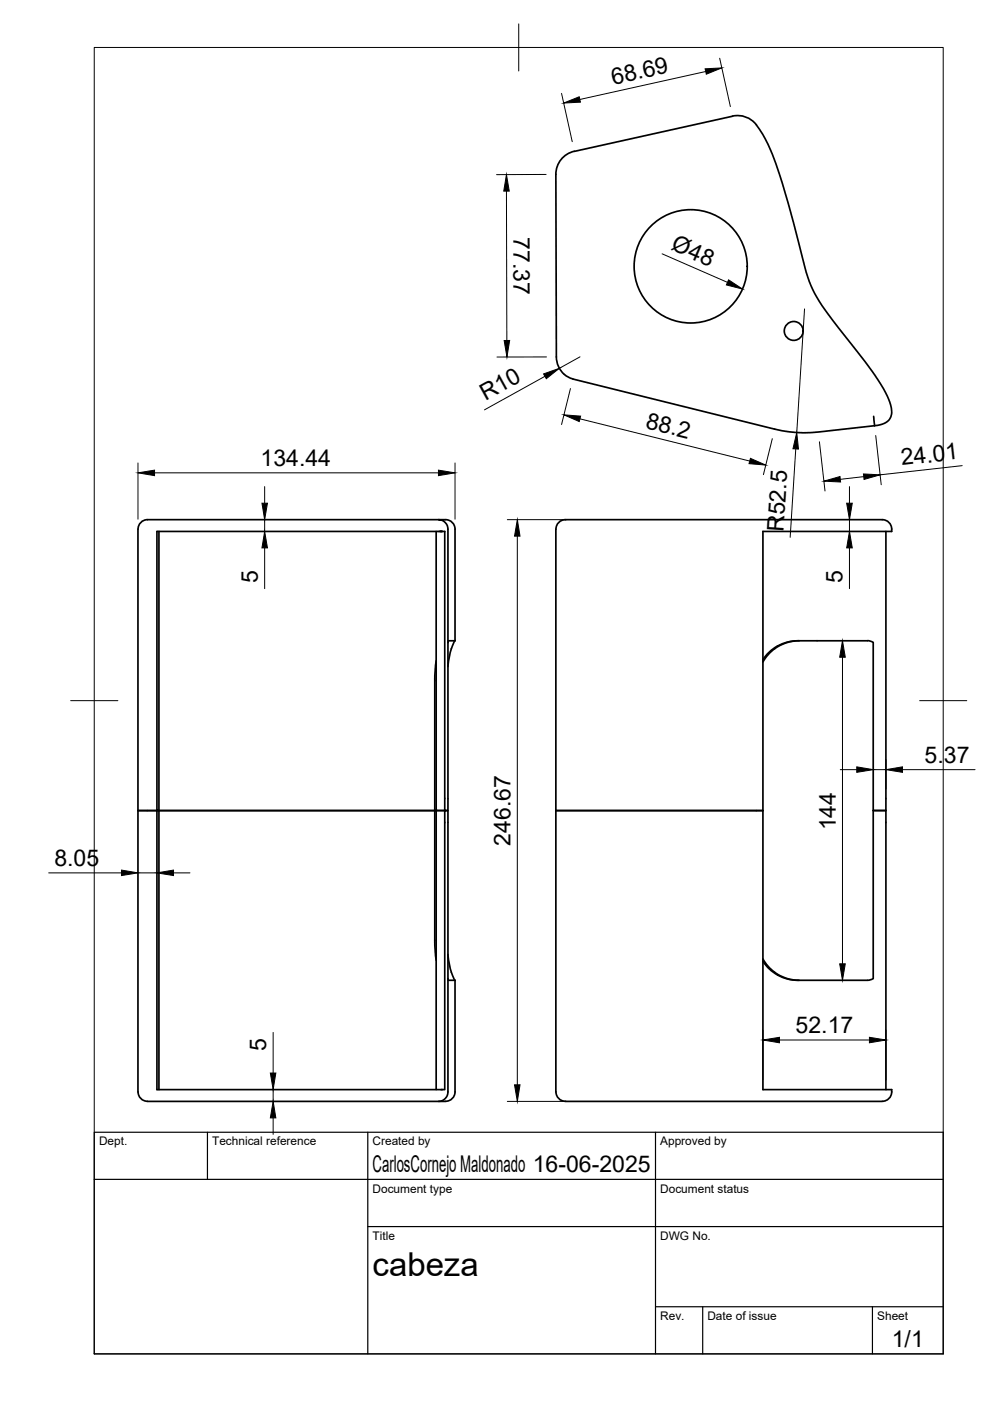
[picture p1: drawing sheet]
<svg xmlns="http://www.w3.org/2000/svg" width="210mm" height="297mm" viewBox="0 0 210 297" stroke-linecap="round" stroke-linejoin="round" font-family="sans-serif">
<!-- layer: Visible -->
<g fill="none" stroke="#000" stroke-width=".36">
<path d="M117.9 37l.1 38.7M121.8 32.1a5 5 0 0 0-3.9 4.9M155.3 24.6l-33.5 7.5M155.3 24.6a5.2 5.2 0 0 1 5.8 2.9 41.3 41.3 0 0 1 4.8 11.5l3.5 12.5a42.7 42.7 0 0 0 3.4 10.8 72.8 72.8 0 0 0 7.9 10.9 48.9 48.9 0 0 1 7.9 12 3.7 3.7 0 0 1-.1 3.8l-.5 .5a5.2 5.2 0 0 1-2.6 .8M118 75.7l.3 1.7 .5 1.1 .8 .9M119.7 79.4l1 .7 .8 .2 42.7 10.7a26.3 26.3 0 0 0 9.3 .6l11.9-1.3M185.2 88.3l.2 2M29.3 112.2v119.3M33.7 112.7v118.3M92.5 112.7v118.3M93 110.2h-60.9a2.56 2.56 0 0 0-2.8 1.4v.6M93.2 112.7h.3h-60.2v59.2h59.2"/>
<path d="M96.5 112.2v23.7M96.5 112.2a2.01 2.01 0 0 0-2.2-2h-1.3a2.02 2.02 0 0 1 2 2v59.7h-.7v-59.2h-.8h.3M117.9 112.2v119.3M119.9 110.2h66.2a2.97 2.97 0 0 1 2.7 1l.3 1M119.9 110.2a2 2 0 0 0-2 2M187.8 112.7v59.1l-2.7 .1h2.7v59.1M189.1 112.2v.5h-27.3v118.3h27.3v.5M96.5 135.9l-.4 .6a14 14 0 0 0-1.1 4.8M96.5 135.9h-1.4l-.1 .3M164.2 137.5l-1.4 1.3-1 1.6M169.5 135.9a8.8 8.8 0 0 0-5.3 1.6M183.9 135.9h-13.4a9.2 9.2 0 0 0-8.7 4"/>
<path d="M183.9 135.8l.7 .1 .5 .3v71.3l-1.2 .3M92.5 140.1l-.3 4.2v55l.3 4.3M92.5 171.9h-63.2h4v59.1h61v-59.1h.7v59.6a2.02 2.02 0 0 1-2 2M92.5 171.9h1.8M117.9 171.9h43.9zM95 202.3a12.4 12.4 0 0 0 1.5 5.5M95 207.5l.1 .3h1.4M96.5 207.8v23.7M161.8 203.3l1 1.6 1.4 1.2M161.8 203.8a9.2 9.2 0 0 0 8.7 4h13.4M164.2 206.1a8.8 8.8 0 0 0 5.3 1.7M29.3 231.5a2 2 0 0 0 2 2"/>
<path d="M31.3 233.5h63.2M93.5 231h.3M96.5 231.5a2 2 0 0 1-2 2M117.9 231.5a2 2 0 0 0 2 2M119.9 233.5h67.1M189.1 231.5a2 2 0 0 1-2 2"/>
<circle cx="146.4" cy="56.5" r="12"/>
<circle cx="168.3" cy="70.2" r="2"/>
</g>
<!-- layer: BORDER -->
<path d="M20 10.1h180v276.9h-180zM110 5.1v10M15 148.6h10M195 148.6h10" fill="none" stroke="#000" stroke-width=".21"/>
<!-- layer: TITLEBLOCK -->
<path d="M20 240.1h180v46.9h-180zM20 250h180M44 240.1v9.9M78 240.1v46.9M139 240.1v46.9M78 260.1h122M139 277.1h61M149 277.1v9.9M185 277.1v9.9" fill="none" stroke="#000" stroke-width=".25"/>
<!-- layer: FD_Dimensions -->
<g fill="none" stroke="#000" stroke-width=".21">
<path d="M119.1 19.8l2.2 10.2M149.6 15.2l-26.7 5.9M152.6 12.3l2.3 10.3M115.8 37h-10.5M107.4 40.5l.1 31.7M140.4 53.8l13.8 6.1M115.5 79.8l-12.8 7.1M115.9 75.7h-10.5M123 75.7l-4.4 2.4M170.6 65.5l-1.7 26.2M29.3 98.2v11.9M96.5 98.2v11.9"/>
<path d="M120.9 82.4l-1.8 7.6M123 88.8l36 9M163.7 93l-1.8 7.6M168.7 95.2l-1.2 18.7M173.7 93.7l1.2 10.4M185.7 92.3l1.1 10.5M204 98.7l-17.4 2M32.8 100.3h60.2M56.1 103.2v3.5M56.1 110.2v2.5M56.1 116.2v8.6M107.6 110.2h12.5"/>
<path d="M109.7 113.7v116.3M180.1 103.2v3.5M180.1 110.2v2.5M180.1 116.2v8.6M183.1 101.1l-4.9 .5M178.6 139.3v65.1M178.2 163.2h3.5M185.2 163.2h2.7M187.9 161.1v6.1M191.3 163.2h15.4M10.3 185.1h15.5M29.3 185.1h4"/>
<path d="M36.8 185.1h3.5M57.9 218.9v8.6M161.8 218.4v10.5M187.9 218.4v10.5M57.9 231v2.5M57.9 237v3.5M107.6 233.5h12.5M165.3 220.5h19"/>
</g>
<g fill="#000" stroke="#000" stroke-width=".21">
<path d="M149.5 14.6l3.5-.2-3.2 1.3zM119.5 21.9l3.3-1.4 .3 1.2zM107.4 37l.6 3.5h-1.2zM154.5 59.3l2.9 2-3.4-.9zM106.9 72.2h1.2l-.6 3.5zM115.3 79.3l3.3-1.2-2.8 2.2zM29.3 100.3l3.5-.6v1.1zM93 99.7l3.5 .6-3.5 .5zM119.5 88l3.6 .2-.3 1.2zM159.1 97.2l3.2 1.4-3.5-.3zM168.9 91.7l.4 3.5h-1.2zM55.5 106.7h1.2l-.6 3.5z"/>
<path d="M56.1 112.7l.6 3.5h-1.2zM109.7 110.2l.6 3.5h-1.2zM174.7 102l3.4-1 .1 1.2zM179.5 106.7h1.2l-.6 3.5zM180.1 112.7l.6 3.5h-1.2zM183.1 100.5l3.5 .2-3.4 .9zM178.6 135.9l.6 3.4h-1.2zM181.7 162.6l3.5 .6-3.5 .6zM187.9 163.2l3.4-.6v1.2zM25.8 184.5l3.5 .6-3.5 .5zM33.3 185.1l3.5-.6v1.1zM161.8 220.5l3.5-.6v1.2z"/>
<path d="M178 204.4h1.2l-.6 3.4zM184.3 219.9l3.6 .6-3.6 .6zM57.9 233.5l.6 3.5h-1.2zM57.3 227.5h1.2l-.6 3.5zM109.1 230h1.2l-.6 3.5z"/>
</g>
<text font-size="7" x="79" y="270.6">cabeza</text>
<g font-size="4.9">
<text x="130" y="18" transform="rotate(-12 130 18)">68.69</text>
<text x="108.9" y="50.2" transform="rotate(90 108.9 50.2)">77.37</text>
<text x="142.1" y="52.9" transform="rotate(24 142.1 52.9)">Ø48</text>
<text x="102.9" y="85.1" transform="rotate(-29 102.9 85.1)">R10</text>
<text x="136.7" y="90.7" transform="rotate(14 136.7 90.7)">88.2</text>
<text x="55.2" y="98.8">134.44</text>
<text x="191.2" y="98.7" transform="rotate(-6 191.2 98.7)">24.01</text>
<text x="166.1" y="112.8" transform="rotate(-86 166.1 112.8)">R52.5</text>
<text x="54.7" y="123.6" transform="rotate(-90 54.7 123.6)">5</text>
<text x="178.6" y="123.6" transform="rotate(-90 178.6 123.6)">5</text>
<text x="196" y="161.7">5.37</text>
<text x="108.2" y="179.3" transform="rotate(-90 108.2 179.3)">246.67</text>
<text x="177.2" y="176.1" transform="rotate(-90 177.2 176.1)">144</text>
<text x="11.5" y="183.6">8.05</text>
<text x="168.7" y="219">52.17</text>
<text x="56.5" y="222.8" transform="rotate(-90 56.5 222.8)">5</text>
<text x="79" y="248.5">CarlosCornejo Maldonado 16-06-2025</text>
<text x="189.1" y="285.7">1/1</text>
</g>
<g font-size="2.5">
<text x="21" y="242.9">Dept.</text>
<text x="45" y="242.9">Technical reference</text>
<text x="79" y="242.9">Created by</text>
<text x="140" y="242.9">Approved by</text>
<text x="79" y="252.8">Document type</text>
<text x="140" y="252.8">Document status</text>
<text x="79" y="262.9">Title</text>
<text x="140" y="262.9">DWG No.</text>
<text x="140" y="279.9">Rev.</text>
<text x="150" y="279.9">Date of issue</text>
<text x="186" y="279.9">Sheet</text>
</g>
</svg>
